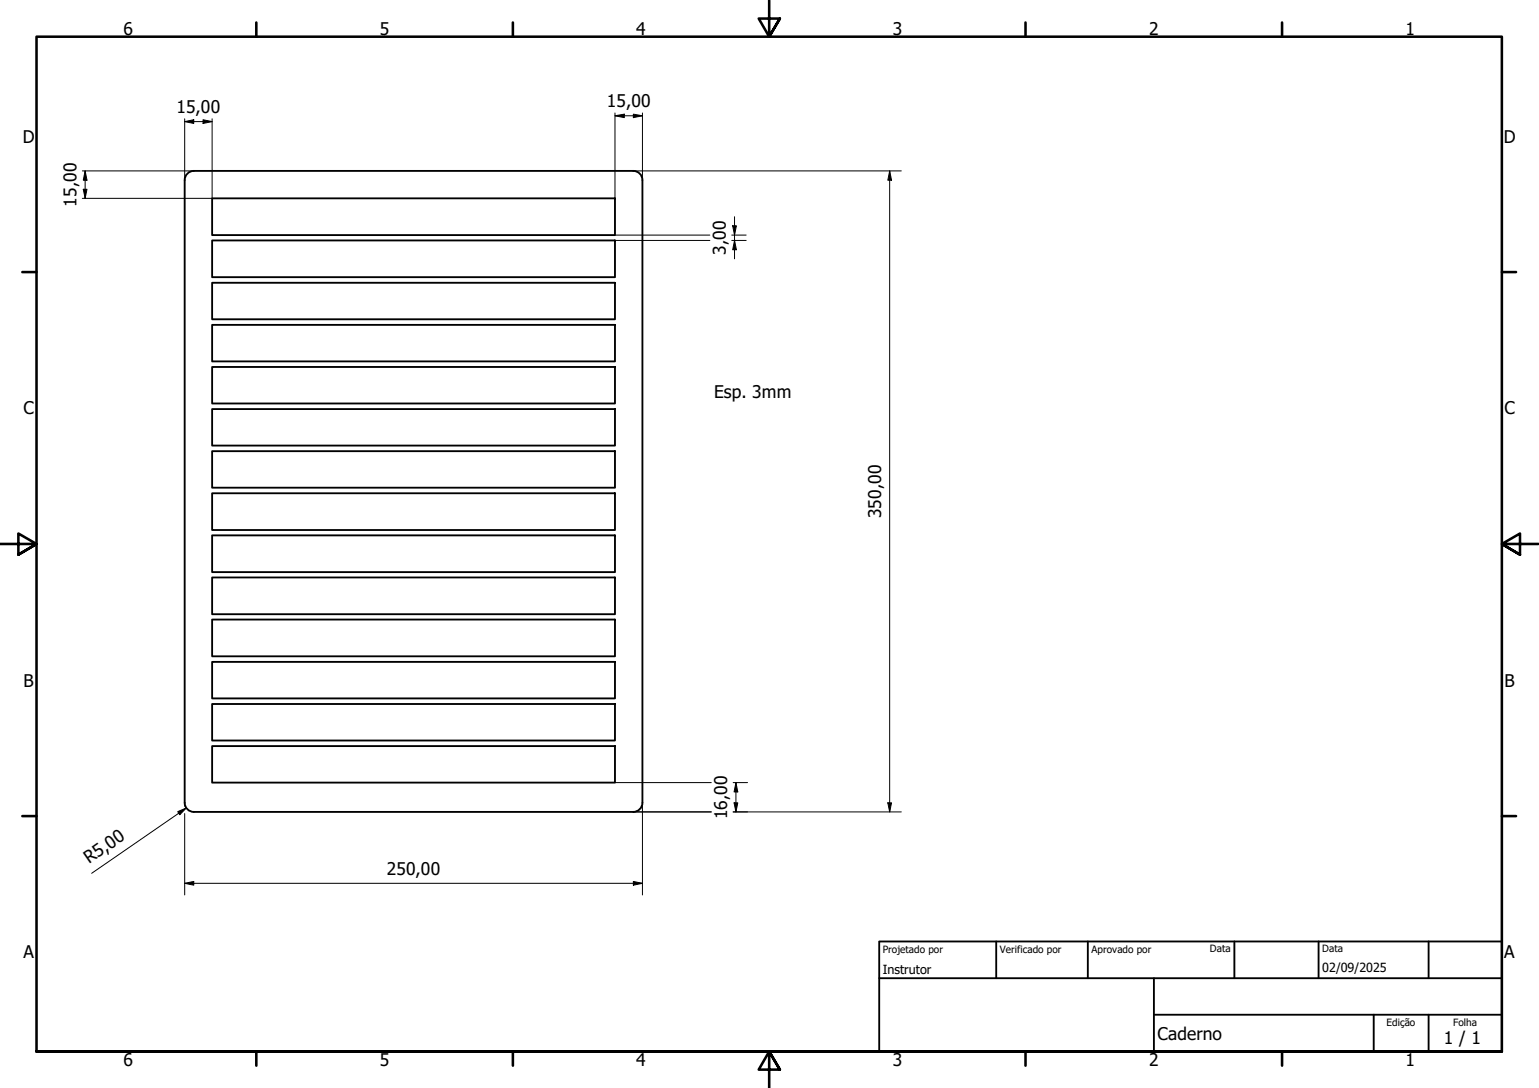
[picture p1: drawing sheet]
<svg xmlns="http://www.w3.org/2000/svg" width="420mm" height="297mm" viewBox="0 0 420 297" stroke-linecap="round" stroke-linejoin="round" font-family="sans-serif">
<g fill="none" stroke="#000" stroke-width=".51">
<path d="M50.4 49.2v170a2.51 2.51 0 0 0 2.5 2.5h120a2.51 2.51 0 0 0 2.5-2.5v-170M50.4 49.2a2.51 2.51 0 0 1 2.5-2.5h120a2.51 2.51 0 0 1 2.5 2.5M57.9 54.2h110v10h-110zM57.9 77.2h110v10h-110zM57.9 65.6h110v10.1h-110zM57.9 88.7h110v10h-110zM57.9 111.7h110v10h-110zM57.9 100.2h110v10h-110zM57.9 134.7h110v10h-110zM57.9 123.2h110v9.9h-110zM57.9 157.7h110v10h-110zM57.9 146.2h110v10h-110z"/>
<path d="M57.9 169.1h110v10.1h-110zM57.9 192.2h110v10h-110zM57.9 180.7h110v10h-110zM57.9 203.7h110v10h-110z"/>
</g>
<!-- layer: Borda (ISO) -->
<g fill="none" stroke="#000" stroke-width=".7">
<path d="M70 6.1v3.9M140 6.1v3.9M210 0v10l-2.9-4.9h5.8l-2.9 4.9 2.9-4.9M280 6.1v3.9M350 6.1v3.9M6.1 74.3h3.9M410 74.3h3.9M0 148.5h10l-5-2.8v5.7l5-2.9-5 2.9M420 148.5h-10l5-2.8v5.7l-5-2.9 5 2.9M6.1 222.8h3.9M410 222.8h3.9M10 287.1v-277.1h400v277.1h-400h400"/>
<path d="M70 287.1v3.8M140 287.1v3.8M212.9 292l-2.9-4.9 2.9 4.9h-5.8l2.9-4.9v9.9M280 287.1v3.8M350 287.1v3.8"/>
</g>
<path d="M240 257h170v30.1h-170zM272 257v10.1M297 257v10.1M337 257v10.1M360 257v10.1M390 257v10.1M240 267.1h170M315 277h95M315 267.1v20M375 277v10.1M390 277v10.1" fill="none" stroke="#000" stroke-width=".51"/>
<g fill="none" stroke="#000" stroke-width=".27">
<path d="M50.4 33.2l2.5-.5v1zM50.4 32.4v16.8M50.4 33.2h7.5M55.4 32.7l2.5 .5-2.5 .5zM57.9 32.4v21.8h-35.4M167.9 31.6l2.5-.4v.9zM167.9 31.6h7.5M167.9 30.8v23.4M172.9 31.2l2.5 .4-2.5 .5zM175.4 30.8v18.4M22.5 46.7h30.4M22.7 51.7h1l-.5 2.5z"/>
<path d="M23.2 46.7l.5 2.5h-1zM23.2 46.7v7.5M172.9 46.7h73.2M200.5 59.2v11.5M242.9 46.7l.5 2.5h-1zM242.9 46.7v175M167.9 65.6h25.9M167.9 64.2h25.9M199.8 65.6h3.9M199.8 64.2h3.9M200 61.6h1l-.5 2.6zM200.5 65.6l.5 2.6h-1z"/>
<path d="M50.4 219.2v.9M167.9 213.7h26.3M175.4 219.2v25.1M200.2 213.7h3.9M200.4 219.2h1l-.5 2.5zM200.9 213.7l.5 2.5h-1zM200.9 213.7v8M242.4 219.2h1l-.5 2.5zM48.5 221.6l2.4-1-1.8 1.8zM50.4 222.1v22.2M50.9 220.6l-25.9 17.8M172.9 221.7h21.3"/>
<path d="M200.2 221.7h45.9M50.4 241.2l2.5-.5v1zM50.4 241.2h125M172.9 240.7l2.5 .5-2.5 .5z"/>
</g>
<g fill="#000">
<path d="M50.4 33.2l2.5-.5v1zM55.4 32.7l2.5 .5-2.5 .5zM167.9 31.6l2.5-.4v.9zM172.9 31.2l2.5 .4-2.5 .5zM22.7 51.7h1l-.5 2.5zM23.2 46.7l.5 2.5h-1zM242.9 46.7l.5 2.5h-1zM200 61.6h1l-.5 2.6zM200.5 65.6l.5 2.6h-1zM200.4 219.2h1l-.5 2.5zM200.9 213.7l.5 2.5h-1zM242.4 219.2h1l-.5 2.5z"/>
<path d="M48.5 221.6l2.4-1-1.8 1.8zM50.4 241.2l2.5-.5v1zM172.9 240.7l2.5 .5-2.5 .5z"/>
</g>
<g font-size="4.8">
<text x="33.7" y="9.6">6</text>
<text x="103.7" y="9.6">5</text>
<text x="173.7" y="9.6">4</text>
<text x="243.7" y="9.6">3</text>
<text x="313.7" y="9.6">2</text>
<text x="383.7" y="9.6">1</text>
<text x="165.7" y="29.3">15,00</text>
<text x="48.2" y="30.8">15,00</text>
<text x="6.2" y="38.9">D</text>
<text x="410.5" y="38.9">D</text>
<text x="20.9" y="56.4" transform="rotate(-90 20.9 56.4)">15,00</text>
<text x="198.1" y="69.6" transform="rotate(-90 198.1 69.6)">3,00</text>
<text x="6.4" y="113.1">C</text>
<text x="194.9" y="108.7">Esp. 3mm</text>
<text x="410.7" y="113.1">C</text>
<text x="240.5" y="141.5" transform="rotate(-90 240.5 141.5)">350,00</text>
<text x="6.4" y="187.4">B</text>
<text x="410.7" y="187.4">B</text>
<text x="198.5" y="223.6" transform="rotate(-90 198.5 223.6)">16,00</text>
<text x="24.3" y="236" transform="rotate(-35 24.3 236)">R5,00</text>
<text x="105.6" y="238.8">250,00</text>
<text x="6.4" y="261.7">A</text>
<text x="410.7" y="261.7">A</text>
<text x="316" y="283.8">Caderno</text>
<text x="394.2" y="285">1 / 1</text>
<text x="33.7" y="290.9">6</text>
<text x="103.7" y="290.9">5</text>
<text x="173.7" y="290.9">4</text>
<text x="243.7" y="290.9">3</text>
<text x="313.7" y="290.9">2</text>
<text x="383.7" y="290.9">1</text>
</g>
<g font-size="3.4">
<text x="241" y="266">Instrutor</text>
<text x="361" y="265.5">02/09/2025</text>
</g>
<g font-size="2.7">
<text x="241" y="260.1">Projetado por</text>
<text x="273" y="260.1">Verificado por</text>
<text x="298" y="260.1">Aprovado por</text>
<text x="330.3" y="260">Data</text>
<text x="361" y="260">Data</text>
<text x="378.5" y="280.2">Edição</text>
<text x="396.7" y="280.1">Folha</text>
</g>
</svg>
